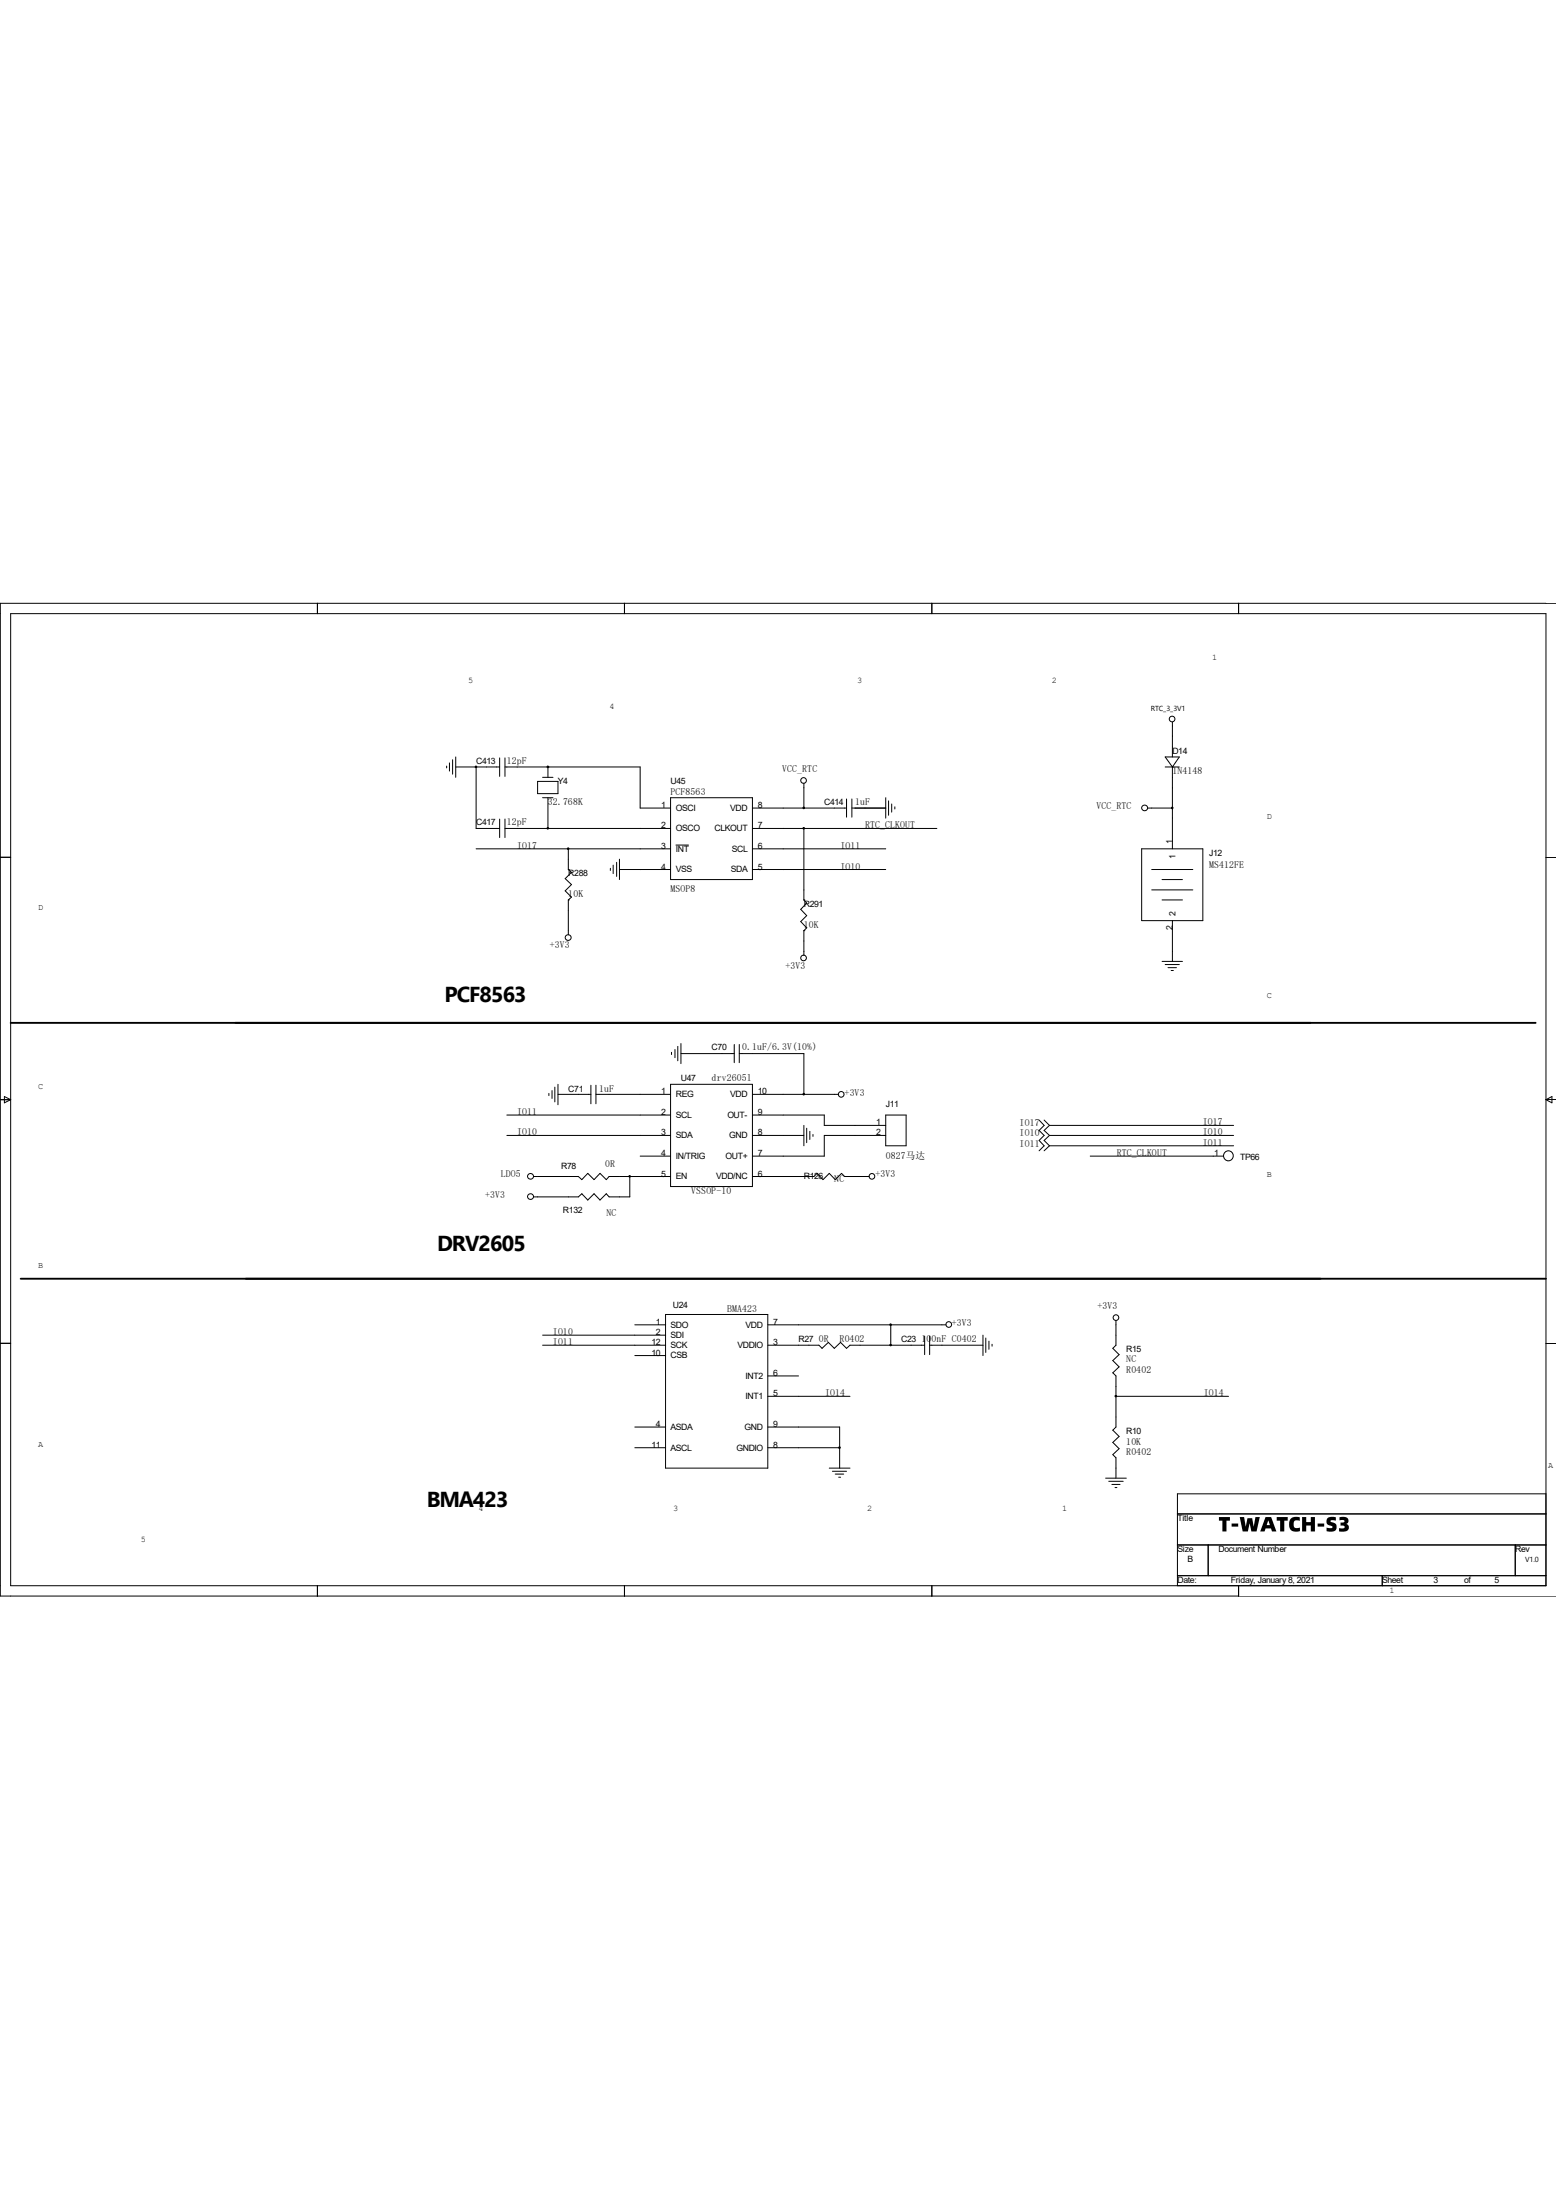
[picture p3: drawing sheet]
<svg xmlns="http://www.w3.org/2000/svg" width="210mm" height="297mm" viewBox="0 0 210 297" stroke-linecap="round" stroke-linejoin="round" font-family="sans-serif">
<g fill="none" stroke="#000" stroke-width=".13">
<path d="M1.4 82.8h207.3v131.3h-207.3zM42.8 81.4v1.4M84.3 81.4v1.4M125.8 81.4v1.4M158.2 97.5v4.7M167.2 81.4v1.4M210 81.4h-210v134.1h210M0 115.7h1.4M60.3 103.4v.3M60.7 103v1.1M61.1 102.6v1.9M61.5 103.5h5.9"/>
<path d="M61.5 102.2v2.7M64.3 103.5v8.3h3.1M64.3 114.6h26.2M67.4 102.3v2.5M67.4 110.6v2.5M68.2 103.5h18.2v5.6h4.1M68.2 111.8h22.3M68.2 102.3v2.5M68.2 110.6v2.5M72.6 105.5h2.7v1.6h-2.7zM73.2 107.7h1.4M73.2 104.9h1.4"/>
<path d="M74 103.5h.1M74 111.8h.1M74 103.5v1.4M74 107.7v4.1M76.7 117.4h.1M76.7 117.4l.4 .4-.8 .8 .8 .8-.8 .9 .8 .8-.4 .4M76.7 114.6v2.8M82.4 117.2v.3M82.8 116.8v1.1M83.2 116.4v1.9M83.6 117.4h6.9M83.6 116v2.7"/>
<path d="M90.5 107.7h11.1v11h-11.1zM91.2 114.1h1.7M101.6 109.1h12.7M101.6 111.8h24.8M101.6 114.6h17.9M101.6 117.4h17.9M108.5 105.7v3.4M108.5 111.8v9.7M114.3 107.9v2.4M115 109.1h4.5M115 107.9v2.4M119.5 107.7v2.7"/>
<path d="M119.9 108.1v2M120.4 108.5v1.1M120.8 108.9v.3M154.1 114.6h8.2v9.7h-8.2zM154.9 109.1h3.3M155.4 117.4h5.6M156.8 118.7h2.8M157.3 103.5h1.9M157.3 102.2h1.9l-1 1.3zM158.2 103.5h.1M158.2 103.5v11.1M208.7 115.7h1.3"/>
<path d="M76.7 121.5h.1M76.7 121.5v4.7M108.5 121.5h.1M108.5 125.6h.1M108.5 121.5l.4 .4-.8 .9 .8 .8-.8 .8 .8 .9-.4 .3M108.5 125.6v3.4M155.4 120.1h5.6M156.8 121.5h2.8M156.8 129.8h2.8M157.3 130.2h1.9M157.6 130.6h1.2M158.1 131h.3"/>
<path d="M158.2 124.3v5.5M0 148.5h1.4M.6 148l.8 .5-.8 .4zM68.4 150.5h22.1M68.4 153.3h22.1M72 158.8h6.1l.4 .5 .8-.9 .9 .9 .8-.9 .8 .9 .4-.5h8.3M74.1 147.6v.3M74.5 147.2v1.1M74.9 146.8v2M75.3 147.7h4.5M75.3 146.4v2.7M79.8 146.5v2.5"/>
<path d="M80.4 147.7h10.1M80.4 146.5v2.5M85 158.8v2.8h-2.8l-.4-.4-.8 .8-.8-.8-.9 .8-.8-.8-.4 .4h-6.1M86.4 156.1h4.1M90.5 146.4h11.1v13.8h-11.1zM90.6 142.1v.3M91.1 141.7v1.1M91.5 141.3v1.9M91.9 142.2h7.2M91.9 140.9v2.7M99.1 141v2.5M99.8 142.2h8.7v5.5"/>
<path d="M99.8 141v2.5M101.6 150.5h9.7v1.4h8.2M101.6 153.3h6.9M101.6 147.7h11.6M101.6 158.8h8.3l.4-.4 .8 .9 .8-.9 .8 .9 .9-.9 .4 .4h3.3M108.5 151.9v2.8M108.9 152.3v2M109.3 152.7v1.1M109.7 153.2v.2M119.5 150.5h2.8v4.2h-2.8zM119.5 153.3h-8.2v2.8h-9.7M140.3 151.2l.6 .7-.6 .7 .6 .7-.6 .7 .6 .7-.6 .7"/>
<path d="M140.9 151.2l.7 .7M141.6 154.7h24.9M141.6 151.9h24.9M141.6 153.3h24.9M141.6 153.3l-.7 .7 .7 .7M141.6 151.9l-.7 .7 .7 .7M141.6 154.7l-.7 .7M147.2 156.1h17.9M208.7 148.5h1.3M208.7 148.5l.8-.5v.9zM85.7 178.9h4.1M89.8 177.5h13.8v20.7h-13.8z"/>
<path d="M103.6 178.9h24.1M120.2 178.9v2.7M150.6 178.3v3.3l-.4 .4 .8 .9-.8 .8 .8 .8-.8 .8 .4 .5v6.9l-.4 .4 .8 .8-.8 .8 .8 .9-.8 .8 .4 .4v2.8M0 181.4h1.4M73.2 181.6h16.6M73.2 180.3h16.6M85.7 192.7h4.1M85.7 195.5h4.1M85.7 183h4.1M103.6 185.8h4.2M103.6 188.5h11.1M103.6 192.7h9.7v5.5"/>
<path d="M103.6 181.6h6.9l.5 .4 .8-.8 .8 .8 .9-.8 .8 .8 .4-.4h10.1M103.6 195.5h9.7M111.9 198.2h2.8M112.4 198.6h1.9M112.7 199h1.2M113.2 199.4h.3M124.8 180.4v2.5M125.5 181.6h7.2M125.5 180.4v2.5M132.7 180.3v2.7M133.1 180.6v2M133.5 181.1v1.1"/>
<path d="M133.9 181.5v.2M149.2 199.6h2.8M149.6 200h2M150.6 188.5h15.2M208.7 181.4h1.3M42.8 214.1v1.4M84.3 214.1v1.4M125.8 214.1v1.4M150.1 200.4h1.1M150.5 200.8h.2M158.9 204.4h49.8M158.9 208.6h49.8"/>
<path d="M158.9 212.7h49.8M163.1 208.6v4.1M167.2 214.1v1.4M186.6 212.7v1.4M204.5 208.6v4.1M208.7 201.7h-49.8v12.4"/>
<circle cx="158.2" cy="97.1" r=".38"/>
<circle cx="108.5" cy="105.4" r=".38"/>
<circle cx="154.5" cy="109.1" r=".39"/>
<circle cx="76.7" cy="126.6" r=".39"/>
<circle cx="108.5" cy="129.3" r=".38"/>
<circle cx="71.6" cy="158.8" r=".39"/>
<circle cx="113.5" cy="147.7" r=".38"/>
<circle cx="117.7" cy="158.8" r=".38"/>
<circle cx="165.8" cy="156" r=".67"/>
<circle cx="71.6" cy="161.5" r=".39"/>
<circle cx="128.1" cy="178.8" r=".38"/>
<circle cx="150.6" cy="177.9" r=".38"/>
</g>
<path d="M164.5 204.8h1.5v.5h-.5v1.5h-.5v-1.5h-.5zM166.2 205.7h.9v.4h-.9zM167.3 204.8h.6l.2 1.3 .3-1.1h.6l.2 1.1 .2-1.3h.6l-.4 2h-.7l-.2-1.1-.3 1.1h-.7zM170.8 204.8h.8l.7 2h-.6l-.2-.5h-.7l-.1 .5h-.6zM171.2 205.3l-.2 .6h.4zM172.3 204.8h1.5v.5h-.5v1.5h-.5v-1.5h-.5zM174.3 205a1.37 1.37 0 0 1 1.1-.2v.5a.54 .54 0 0 0-.7 0 .54 .54 0 0 0-.1 .7 .56 .56 0 0 0 .9 .2v.5a1 1 0 0 1-1.2-.1 1 1 0 0 1-.3-1.2zM175.7 204.8h.6v.7h.6v-.7h.6v2h-.6v-.8h-.6v.8h-.6zM177.8 205.7h.9v.4h-.9zM179.2 205a1.21 1.21 0 0 1 1.1-.2v.5l-.3-.1a.28 .28 0 0 0-.4 .2l.1 .1a.68 .68 0 0 1 .7 .8 .68 .68 0 0 1-.9 .5l-.5-.1v-.5a.63 .63 0 0 0 .8 0l-.1-.2a.62 .62 0 0 1-.6-.3 .62 .62 0 0 1 .1-.7zM180.8 204.8h.3a.59 .59 0 0 1 .7 .1 .59 .59 0 0 1 .1 .8h-.2a.55 .55 0 0 1 .3 .7 .55 .55 0 0 1-.6 .4l-.7-.1v-.4h.5a.22 .22 0 0 0 .3-.2 .22 .22 0 0 0-.3-.1h-.3v-.4h.2a.22 .22 0 0 0 .3-.1 .22 .22 0 0 0 0-.3l-.6 .1z" fill="#000"/>
<path d="M1.4 138.1h205.9M2.8 172.6h205.9" fill="none" stroke="#000" stroke-width=".25"/>
<g fill="#000" stroke="#000" stroke-width=".13">
<circle cx="64.2" cy="103.5" r=".11"/>
<circle cx="73.9" cy="111.8" r=".11"/>
<circle cx="73.9" cy="103.5" r=".11"/>
<circle cx="76.7" cy="114.6" r=".11"/>
<circle cx="108.5" cy="111.8" r=".11"/>
<circle cx="108.5" cy="109.1" r=".11"/>
<circle cx="158.2" cy="109.1" r=".11"/>
<circle cx="85" cy="158.8" r=".11"/>
<circle cx="108.5" cy="147.7" r=".11"/>
<circle cx="120.2" cy="178.8" r=".11"/>
<circle cx="113.3" cy="195.4" r=".11"/>
<circle cx="120.2" cy="181.6" r=".11"/>
<circle cx="150.6" cy="188.5" r=".11"/>
</g>
<g font-size="2.9">
<text x="60" y="135.3">PCF8563</text>
<text x="59" y="168.9">DRV2605</text>
<text x="57.6" y="203.5">BMA423</text>
</g>
<g font-size="1.3">
<text x="68.4" y="103.2">12pF</text>
<text x="90.5" y="107.3">PCF8563</text>
<text x="105.6" y="104.2">VCC_RTC</text>
<text x="158.2" y="104.5">1N4148</text>
<text x="68.4" y="111.4">12pF</text>
<text x="74" y="108.7">32.768K</text>
<text x="115.4" y="108.7">1uF</text>
<text x="116.8" y="111.8">RTC_CLKOUT</text>
<text x="148" y="109.2">VCC_RTC</text>
<text x="69.8" y="114.6">IO17</text>
<text x="113.5" y="114.6">IO11</text>
<text x="113.5" y="117.4">IO10</text>
<text x="163.2" y="117.2">MS412FE</text>
<text x="76.7" y="121.1">10K</text>
<text x="90.5" y="120.4">MSOP8</text>
<text x="108.5" y="125.3">10K</text>
<text x="74.2" y="128">+3V3</text>
<text x="106" y="130.8">+3V3</text>
<text x="100.2" y="141.8">0.1uF/6.3V(10%)</text>
<text x="80.9" y="147.4">1uF</text>
<text x="96.1" y="146">drv2605l</text>
<text x="114" y="147.9">+3V3</text>
<text x="69.8" y="150.5">IO11</text>
<text x="69.8" y="153.3">IO10</text>
<text x="137.6" y="153.4">IO10</text>
<text x="137.6" y="154.8">IO11</text>
<text x="137.6" y="152.1">IO17</text>
<text x="162.3" y="153.3">IO10</text>
<text x="162.3" y="151.9">IO17</text>
<text x="162.3" y="154.7">IO11</text>
<text x="65.5" y="161.7">+3V3</text>
<text x="67.6" y="159">LDO5</text>
<text x="81.7" y="157.6">0R</text>
<text x="93.3" y="161.2">VSSOP-10</text>
<text x="112.6" y="159.6">NC</text>
<text x="118.2" y="159">+3V3</text>
<text x="119.5" y="156.5">0827马达</text>
<text x="150.7" y="156.1">RTC_CLKOUT</text>
<text x="81.9" y="164.1">NC</text>
<text x="98.1" y="177.1">BMA423</text>
<text x="128.5" y="179">+3V3</text>
<text x="148.1" y="176.8">+3V3</text>
<text x="74.6" y="180.3">IO10</text>
<text x="74.6" y="181.6">IO11</text>
<text x="110.5" y="181.2">0R</text>
<text x="113.3" y="181.2">R0402</text>
<text x="124.4" y="181.2">100nF C0402</text>
<text x="152" y="185.3">R0402</text>
<text x="152" y="183.9">NC</text>
<text x="111.4" y="188.5">IO14</text>
<text x="162.5" y="188.5">IO14</text>
<text x="152" y="196.4">R0402</text>
<text x="152" y="195">10K</text>
</g>
<g font-size="1.2">
<text x="163.6" y="89.1">1</text>
<text x="63.2" y="92.2">5</text>
<text x="82.3" y="95.8">4</text>
<text x="115.7" y="92.2">3</text>
<text x="141.9" y="92.2">2</text>
<text x="158.2" y="101.8">D14</text>
<text x="64.3" y="103.2">C413</text>
<text x="75.3" y="105.9">Y4</text>
<text x="90.5" y="105.9">U45</text>
<text x="64.3" y="111.4">C417</text>
<text x="89.2" y="109.1">1</text>
<text x="89.2" y="111.8">2</text>
<text x="91.2" y="109.5">OSCI</text>
<text x="91.2" y="112.2">OSCO</text>
<text x="96.4" y="112.2">CLKOUT</text>
<text x="98.6" y="109.5">VDD</text>
<text x="102.3" y="111.8">7</text>
<text x="102.3" y="109.1">8</text>
<text x="111.3" y="108.7">C414</text>
<text x="158.2" y="113.9" transform="rotate(-90 158.2 113.9)">1</text>
<text x="171" y="110.5">D</text>
<text x="76.7" y="118.3">R288</text>
<text x="89.2" y="114.6">3</text>
<text x="89.2" y="117.4">4</text>
<text x="91.2" y="115">INT</text>
<text x="91.2" y="117.8">VSS</text>
<text x="98.6" y="117.8">SDA</text>
<text x="98.8" y="115">SCL</text>
<text x="102.3" y="117.4">5</text>
<text x="102.3" y="114.6">6</text>
<text x="158.7" y="115.9" transform="rotate(-90 158.7 115.9)">1</text>
<text x="163.2" y="115.6">J12</text>
<text x="5.2" y="122.8">D</text>
<text x="108.5" y="122.5">R291</text>
<text x="158.2" y="125.6" transform="rotate(-90 158.2 125.6)">2</text>
<text x="158.7" y="123.6" transform="rotate(-90 158.7 123.6)">2</text>
<text x="171" y="134.7">C</text>
<text x="96.1" y="141.8">C70</text>
<text x="5.2" y="147">C</text>
<text x="76.7" y="147.4">C71</text>
<text x="89.2" y="147.7">1</text>
<text x="91.2" y="148.1">REG</text>
<text x="91.9" y="146">U47</text>
<text x="98.6" y="148.1">VDD</text>
<text x="102.3" y="147.7">10</text>
<text x="119.5" y="149.4">J11</text>
<text x="89.2" y="150.5">2</text>
<text x="89.2" y="153.3">3</text>
<text x="91.2" y="150.9">SCL</text>
<text x="91.2" y="153.7">SDA</text>
<text x="98.2" y="150.9">OUT-</text>
<text x="98.4" y="153.7">GND</text>
<text x="102.3" y="153.3">8</text>
<text x="102.3" y="150.5">9</text>
<text x="118.2" y="151.9">1</text>
<text x="118.2" y="153.3">2</text>
<text x="75.7" y="157.8">R78</text>
<text x="89.2" y="156.1">4</text>
<text x="89.2" y="158.8">5</text>
<text x="91.2" y="156.5">IN/TRIG</text>
<text x="91.2" y="159.2">EN</text>
<text x="96.6" y="159.2">VDD/NC</text>
<text x="97.9" y="156.5">OUT+</text>
<text x="102.3" y="158.8">6</text>
<text x="102.3" y="156.1">7</text>
<text x="108.5" y="159.2">R126</text>
<text x="163.9" y="156.1">1</text>
<text x="167.4" y="156.6">TP66</text>
<text x="171" y="158.9">B</text>
<text x="76" y="163.8">R132</text>
<text x="5.2" y="171.2">B</text>
<text x="88.5" y="178.9">1</text>
<text x="90.5" y="179.2">SDO</text>
<text x="90.8" y="176.5">U24</text>
<text x="100.6" y="179.2">VDD</text>
<text x="104.4" y="178.9">7</text>
<text x="87.9" y="181.6">12</text>
<text x="87.9" y="183">10</text>
<text x="88.5" y="180.3">2</text>
<text x="90.5" y="182">SCK</text>
<text x="90.5" y="183.4">CSB</text>
<text x="90.5" y="180.6">SDI</text>
<text x="99.5" y="182">VDDIO</text>
<text x="104.4" y="185.8">6</text>
<text x="104.4" y="181.6">3</text>
<text x="107.8" y="181.2">R27</text>
<text x="121.6" y="181.2">C23</text>
<text x="152" y="182.6">R15</text>
<text x="100.6" y="186.1">INT2</text>
<text x="100.6" y="188.9">INT1</text>
<text x="104.4" y="188.5">5</text>
<text x="5.2" y="195.4">A</text>
<text x="87.9" y="195.5">11</text>
<text x="88.5" y="192.7">4</text>
<text x="90.5" y="193">ASDA</text>
<text x="90.5" y="195.8">ASCL</text>
<text x="99.4" y="195.8">GNDIO</text>
<text x="100.5" y="193">GND</text>
<text x="104.4" y="192.7">9</text>
<text x="104.4" y="195.5">8</text>
<text x="152" y="193.6">R10</text>
<text x="209" y="198.1">A</text>
<text x="19" y="208.2">5</text>
<text x="64.6" y="204">4</text>
<text x="90.8" y="204">3</text>
<text x="117.1" y="204">2</text>
<text x="143.3" y="204">1</text>
<text x="158.9" y="205.4">Title</text>
<text x="158.9" y="209.6">Size</text>
<text x="164.5" y="209.6">Document Number</text>
<text x="204.5" y="209.6">Rev</text>
<text x="158.9" y="213.7">Date:</text>
<text x="160.3" y="210.9">B</text>
<text x="166.1" y="213.7">Friday, January 8, 2021</text>
<text x="186.6" y="213.7">Sheet</text>
<text x="187.5" y="215.1">1</text>
<text x="193.5" y="213.7">3</text>
<text x="197.6" y="213.7">of</text>
<text x="201.7" y="213.7">5</text>
</g>
<g font-size="1">
<text x="155.3" y="96">RTC_3_3V1</text>
<text x="205.9" y="210.9">V1.0</text>
</g>
</svg>
